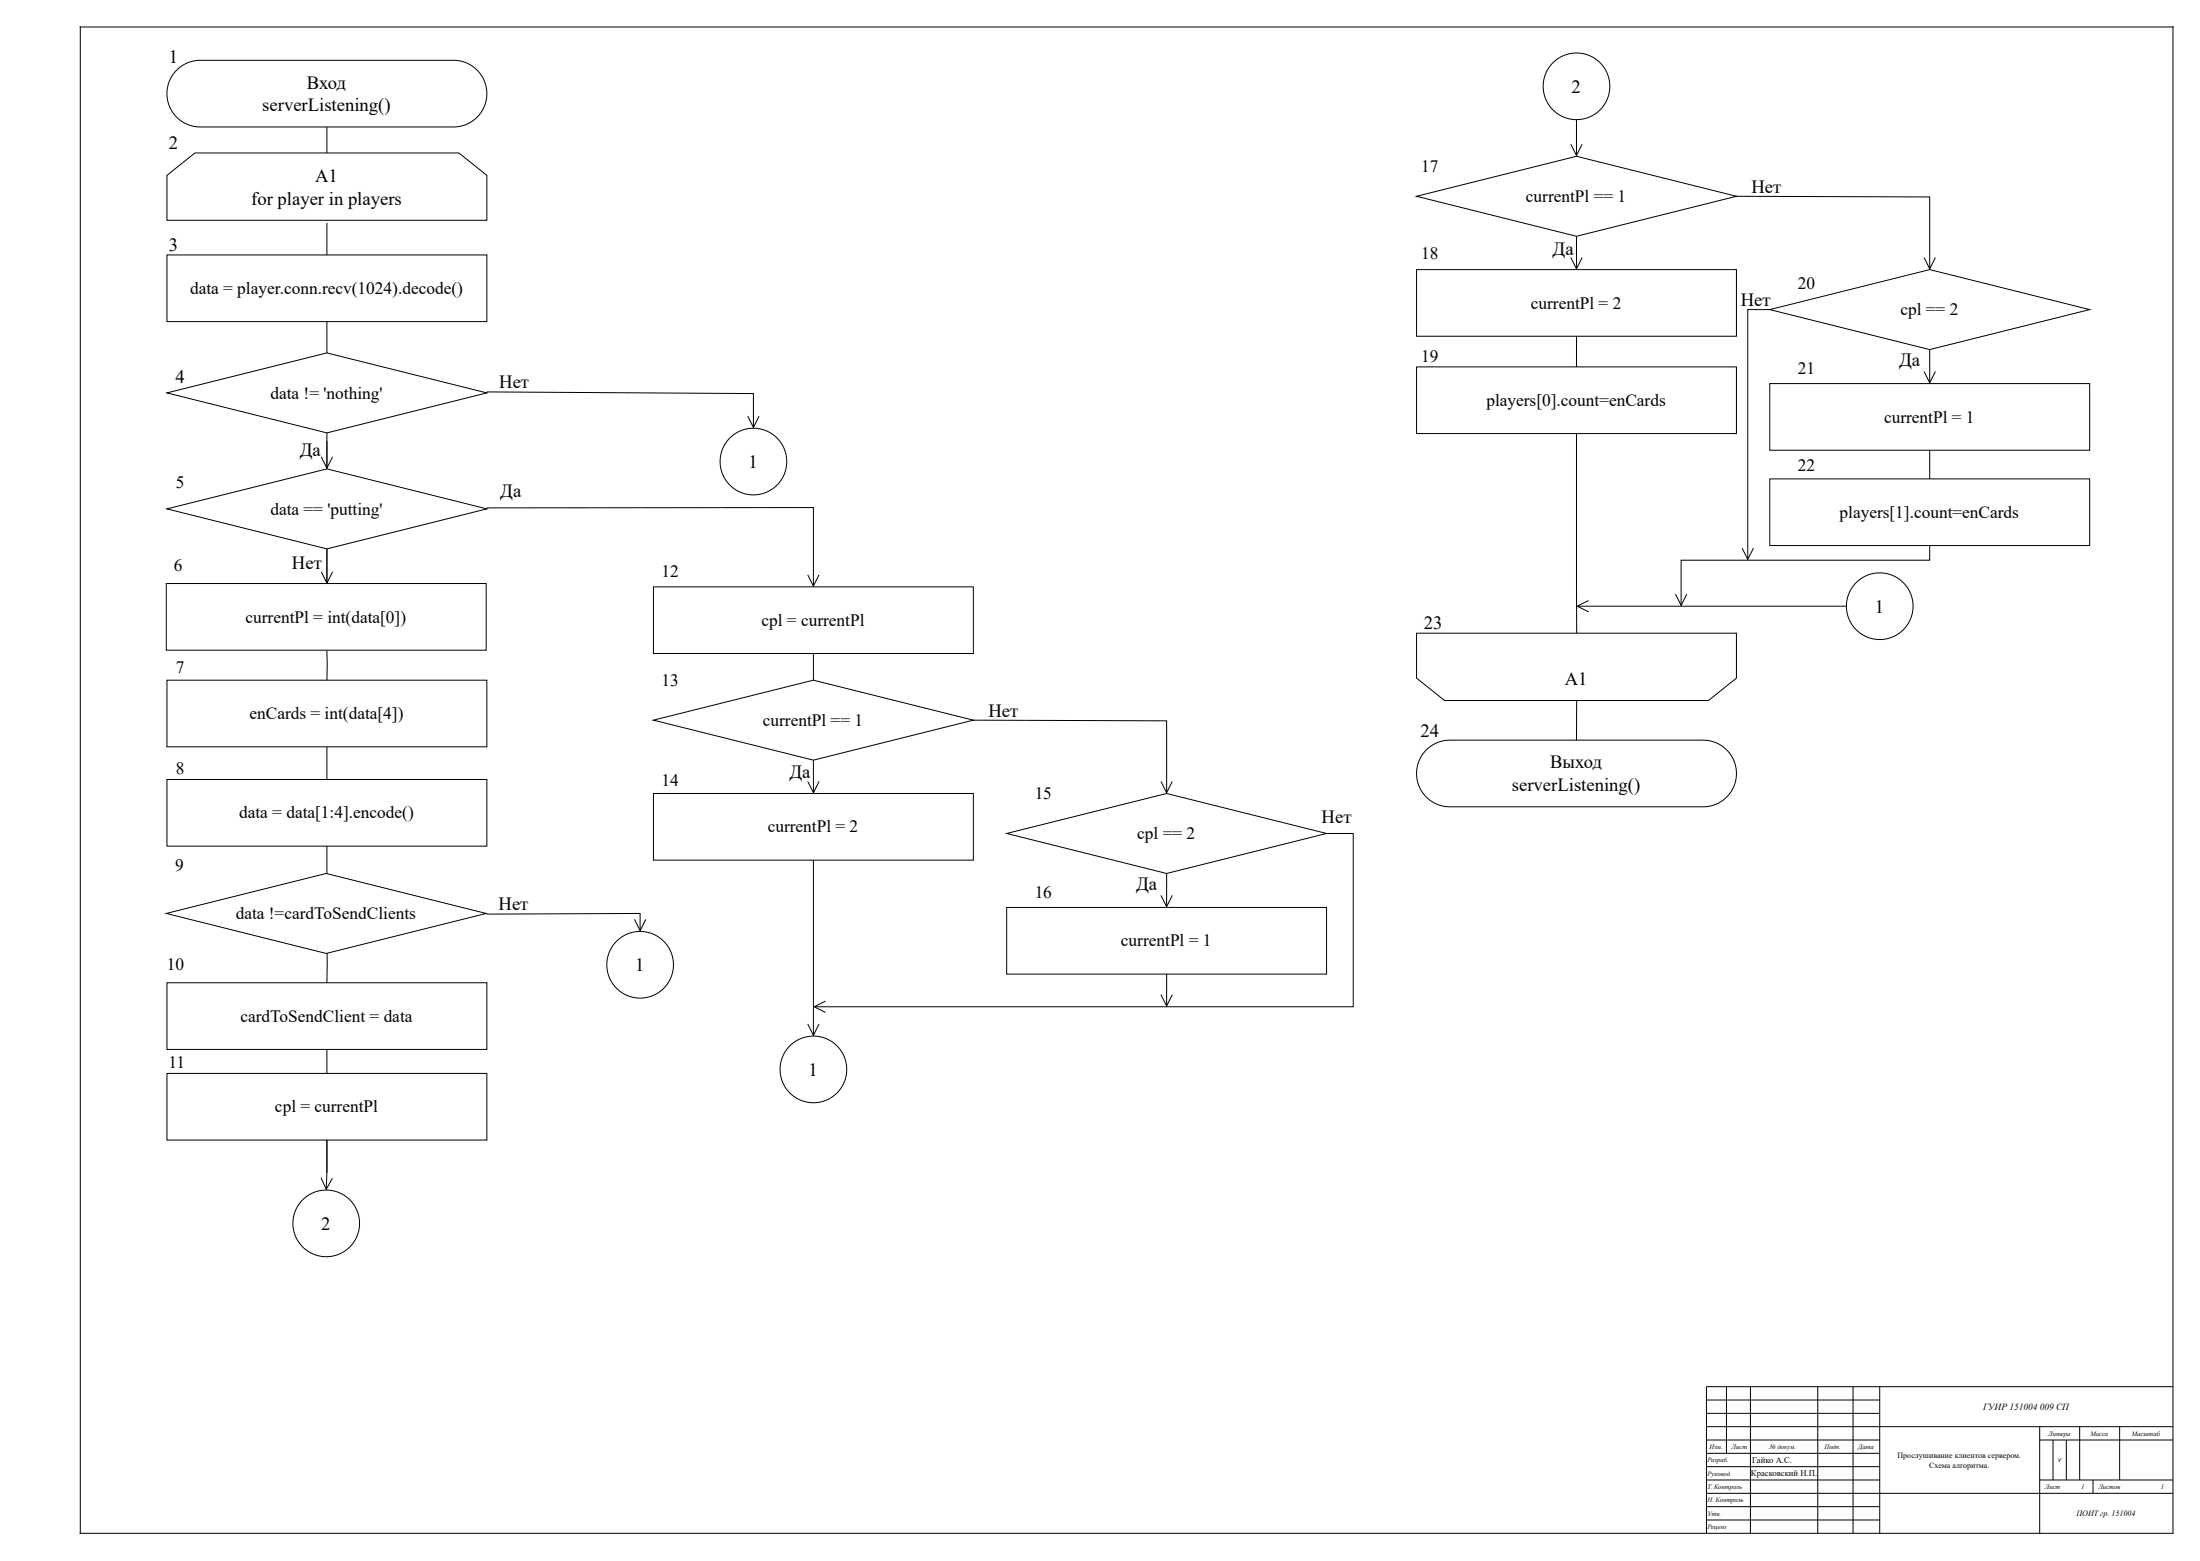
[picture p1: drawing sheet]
<svg xmlns="http://www.w3.org/2000/svg" width="838mm" height="594mm" viewBox="0 0 838 594" stroke-linecap="round" stroke-linejoin="round" font-family="sans-serif">
<g fill="none" stroke="#000" stroke-width=".38">
<path d="M124.5 48.4v11.1M649.9 538.2h66M649.9 533.1h66M657.5 528.1v25.3M666.6 528.1v55.8M692.3 528.1v55.8M705.7 528.1v55.8M715.9 528.1v55.8M827.6 528.1h-177.7v55.8M649.9 543.3h177.7M649.9 558.5h66M649.9 553.4h66"/>
<path d="M649.9 548.4h66M776.8 543.3v40.6M776.8 548.4h50.8M781.9 548.4v15.2M787 548.4v15.2M792 543.3v20.3M807.3 543.3v20.3M649.9 568.7h177.7M649.9 578.8h66M649.9 573.8h66M649.9 563.6h66M776.8 563.6h50.8"/>
<path d="M797.1 563.6v5.1"/>
</g>
<path d="M67.3 26.7l1.7-1.4 2.1-1.2 2.4-.8 2.5-.3h97.7l2.4 .4 2.3 .9 2.1 1.4 1.8 1.7 1.5 2 1 2.3 .5 2.4 .1 2.5-1.1 4.2-2.4 3.6-1.6 1.5-2.2 1.2-4.1 1.2h-98.7l-3.3-.7-3.3-1.7-2.6-2.7-1.8-3.3-.7-3.6 .3-3.4 1.3-3.5z" fill="#fff"/>
<path d="M67.3 26.7l1.7-1.4 2.1-1.2 2.4-.8 2.5-.3h97.7l2.4 .4 2.3 .9 2.1 1.4 1.8 1.7 1.5 2 1 2.3 .5 2.4 .1 2.5-1.1 4.2-2.4 3.6-1.6 1.5-2.2 1.2-4.1 1.2h-98.7l-3.3-.7-3.3-1.7-2.6-2.7-1.8-3.3-.7-3.6 .3-3.4 1.3-3.5zM124.5 84.9v13.2M124.5 122.5v20M124.5 167.9v12.2M124.5 205.5v16.8M124.5 284.4v12.4" fill="none" stroke="#000" stroke-width=".38"/>
<path d="M63.6 259h121.8v25.4h-121.8z" fill="#fff"/>
<path d="M63.6 259h121.8v25.4h-121.8zM124.5 322.2v11.7" fill="none" stroke="#000" stroke-width=".38"/>
<path d="M63.6 296.8h121.8v25.4h-121.8z" fill="#fff"/>
<path d="M124.5 247.7v11.3M63.6 296.8h121.8v25.4h-121.8zM124.5 359.3v15M124.5 399.6v9.2" fill="none" stroke="#000" stroke-width=".38"/>
<path d="M63.6 374.3h121.8v25.3h-121.8z" fill="#fff"/>
<path d="M63.6 374.3h121.8v25.3h-121.8zM124.5 434.2v12.4" fill="none" stroke="#000" stroke-width=".38"/>
<path d="M63.6 408.8h121.8v25.4h-121.8z" fill="#fff"/>
<path d="M600.4 223v58.9M63.6 408.8h121.8v25.4h-121.8zM124.5 472v2" fill="none" stroke="#000" stroke-width=".38"/>
<path d="M543.2 285.6l1.9-1.6 2.2-1.2 2.4-.7 2.2-.2h97.7l2.4 .4 2.3 .9 2.1 1.3 1.8 1.8 1.5 2 1 2.3 .5 2.4 .1 2.5-1.1 4.2-2.4 3.6-3.5 2.6-2.3 .9-2.1 .4h-98.7l-3.3-.7-3.3-1.8-2.6-2.6-1.7-3-.8-3.3 .2-3.7 1.3-3.5z" fill="#fff"/>
<path d="M600.4 45.6v10.9M543.2 285.6l1.9-1.6 2.2-1.2 2.4-.7 2.2-.2h97.7l2.4 .4 2.3 .9 2.1 1.3 1.8 1.8 1.5 2 1 2.3 .5 2.4 .1 2.5-1.1 4.2-2.4 3.6-3.5 2.6-2.3 .9-2.1 .4h-98.7l-3.3-.7-3.3-1.8-2.6-2.6-1.7-3-.8-3.3 .2-3.7 1.3-3.5z" fill="none" stroke="#000" stroke-width=".38"/>
<circle cx="600.4" cy="32.9" r="12.7" fill="#fff"/>
<circle cx="600.4" cy="32.9" r="12.7" fill="none" stroke="#000" stroke-width=".38"/>
<circle cx="124.2" cy="465.9" r="12.7" fill="#fff"/>
<g fill="none" stroke="#000" stroke-width=".38">
<path d="M185.4 149.2l101.5 .7v12.6M284.8 158.5l2.1 4.3 2.2-4.3M124.5 434.2l-.2 18.4M122.3 448.5l2 4.4 2.3-4.2"/>
<circle cx="124.2" cy="465.9" r="12.7"/>
</g>
<circle cx="286.9" cy="175.8" r="12.7" fill="#fff"/>
<g fill="none" stroke="#000" stroke-width=".38">
<path d="M601 230.8h102.2M605 228.7l-4.3 2.1 4.3 2.2"/>
<circle cx="286.9" cy="175.8" r="12.7"/>
</g>
<circle cx="715.9" cy="230.8" r="12.7" fill="#fff"/>
<circle cx="715.9" cy="230.8" r="12.7" fill="none" stroke="#000" stroke-width=".38"/>
<path d="M63.6 66.8l10.6-8.5h100.6l10.6 8.5v17.1h-121.8z" fill="#fff"/>
<path d="M63.6 66.8l10.6-8.5h100.6l10.6 8.5v17.1h-121.8z" fill="none" stroke="#000" stroke-width=".38"/>
<path d="M63.6 149.6l60.9-15.2 60.9 15.2-60.9 15.3z" fill="#fff"/>
<path d="M63.6 149.6l60.9-15.2 60.9 15.2-60.9 15.3z" fill="none" stroke="#000" stroke-width=".38"/>
<path d="M63.6 97.1h121.8v25.4h-121.8z" fill="#fff"/>
<path d="M63.6 97.1h121.8v25.4h-121.8zM122.3 174l2.2 4.3 2.2-4.3M124.5 164.9v13.1M185.4 193.4l124.4-.1v29.6M307.6 218.9l2.2 4.3 2.1-4.3" fill="none" stroke="#000" stroke-width=".38"/>
<path d="M63.6 193.8l60.9-15.2 60.9 15.2-60.9 15.2z" fill="#fff"/>
<path d="M63.6 193.8l60.9-15.2 60.9 15.2-60.9 15.2zM122.3 217.7l2.2 4.4 2.2-4.4M124.5 209v12.8" fill="none" stroke="#000" stroke-width=".38"/>
<path d="M248.9 223.5h121.8v25.4h-121.8z" fill="#fff"/>
<path d="M248.9 223.5h121.8v25.4h-121.8z" fill="none" stroke="#000" stroke-width=".38"/>
<path d="M248.9 274.2l60.9-15.2 60.9 15.2-60.9 15.3z" fill="#fff"/>
<path d="M309.8 248.9v10.1M248.9 274.2l60.9-15.2 60.9 15.2-60.9 15.3z" fill="none" stroke="#000" stroke-width=".38"/>
<path d="M248.9 302.2h121.8v25.3h-121.8z" fill="#fff"/>
<path d="M370.7 274.2l73.6 .3v27.1M307.6 297.6l2.2 4.3 2.1-4.3M309.8 289.5v12.1M442.1 297.6l2.2 4.3 2.2-4.3M248.9 302.2h121.8v25.3h-121.8z" fill="none" stroke="#000" stroke-width=".38"/>
<path d="M383.4 317.4l60.9-15.2 60.9 15.2-60.9 15.2z" fill="#fff"/>
<path d="M383.4 317.4l60.9-15.2 60.9 15.2-60.9 15.2z" fill="none" stroke="#000" stroke-width=".38"/>
<path d="M383.4 345.6h121.8v25.4h-121.8z" fill="#fff"/>
<path d="M444.3 332.6v12.4M383.4 345.6h121.8v25.4h-121.8zM442.1 341l2.2 4.3 2.2-4.3" fill="none" stroke="#000" stroke-width=".38"/>
<path d="M63.3 222.2h121.9v25.4h-121.9z" fill="#fff"/>
<path d="M63.3 222.2h121.9v25.4h-121.9zM505.2 317.4h10.2v66h-205M309.8 327.5v66.5M442.1 378.8l2.2 4.3 2.2-4.3M444.3 371v11.8M307.6 390l2.2 4.3 2.1-4.3M314.4 381.2l-4.3 2.2 4.3 2.1" fill="none" stroke="#000" stroke-width=".38"/>
<circle cx="309.8" cy="407.2" r="12.7" fill="#fff"/>
<circle cx="309.8" cy="407.2" r="12.7" fill="none" stroke="#000" stroke-width=".38"/>
<path d="M63.3 347.9l60.9-15.3 61 15.3-61 15.2z" fill="#fff"/>
<path d="M63.3 347.9l60.9-15.3 61 15.3-61 15.2zM185.4 348.1l58.4-.2v6.2M241.6 350.1l2.2 4.3 2.1-4.3" fill="none" stroke="#000" stroke-width=".38"/>
<circle cx="243.8" cy="367.4" r="12.7" fill="#fff"/>
<g fill="none" stroke="#000" stroke-width=".38">
<path d="M598.2 54.9l2.2 4.3 2.2-4.3M600.4 45.6v13.4"/>
<circle cx="243.8" cy="367.4" r="12.7"/>
</g>
<path d="M539.5 74.7l60.9-15.2 60.9 15.2-60.9 15.3z" fill="#fff"/>
<path d="M539.5 74.7l60.9-15.2 60.9 15.2-60.9 15.3z" fill="none" stroke="#000" stroke-width=".38"/>
<path d="M539.5 102.7h121.8v25.4h-121.8z" fill="#fff"/>
<path d="M661.3 74.7l73.6 .3v27.1M598.2 98.1l2.2 4.3 2.2-4.3M600.4 90v12.1M732.8 98.1l2.1 4.3 2.2-4.3M539.5 102.7h121.8v25.4h-121.8z" fill="none" stroke="#000" stroke-width=".38"/>
<path d="M674 117.9l60.9-15.2 60.9 15.2-60.9 15.2z" fill="#fff"/>
<path d="M674 117.9l60.9-15.2 60.9 15.2-60.9 15.2z" fill="none" stroke="#000" stroke-width=".38"/>
<path d="M674 146.1h121.8v25.4h-121.8z" fill="#fff"/>
<path d="M674 117.9h-8.4v94.9M734.9 133.1v12.4M674 146.1h121.8v25.4h-121.8zM732.8 141.5l2.1 4.3 2.2-4.3M663.5 208.7l2.1 4.3 2.2-4.3" fill="none" stroke="#000" stroke-width=".38"/>
<path d="M539.5 139.7h121.8v25.4h-121.8z" fill="#fff"/>
<path d="M539.5 139.7h121.8v25.4h-121.8z" fill="none" stroke="#000" stroke-width=".38"/>
<path d="M674 182.4h121.8v25.3h-121.8z" fill="#fff"/>
<path d="M600.4 128.1v11.6M600.4 165.1v58.4M734.9 171.5v10.9M674 182.4h121.8v25.3h-121.8zM734.9 207.7v5.6h-94.6v17M638.1 226.2l2.2 4.4 2.1-4.4" fill="none" stroke="#000" stroke-width=".38"/>
<path d="M539.5 241.1h121.8v17.1l-10.6 8.6h-100.6l-10.6-8.6z" fill="#fff"/>
<path d="M30.3 10.3h797.5M30.6 10v574.2M827.6 10v573.9M539.5 241.1h121.8v17.1l-10.6 8.6h-100.6l-10.6-8.6zM30.3 583.9h797.5" fill="none" stroke="#000" stroke-width=".38"/>
<g font-size="7.1">
<text x="64.3" y="24.1">1</text>
<text x="116.9" y="33.8">Вход</text>
<text x="598.5" y="35.3">2</text>
<text x="99.9" y="42.4">serverListening()</text>
<text x="64.3" y="56.6">2</text>
<text x="120" y="69.3">A1</text>
<text x="95.7" y="77.9">for player in players</text>
<text x="667" y="73.4">Нет</text>
<text x="64.3" y="95.4">3</text>
<text x="591.3" y="97">Да</text>
<text x="65.9" y="110.4">3 data = player.conn.recv(1024).decode()</text>
<text x="663" y="116.5">Нет</text>
<text x="723.3" y="139.3">Да</text>
<text x="66.9" y="145.9">4</text>
<text x="190.1" y="147.7">Нет</text>
<text x="114.1" y="173.6">Да</text>
<text x="285" y="178.2">1</text>
<text x="190.5" y="189.1">Да</text>
<text x="111.2" y="216.5">Нет</text>
<text x="714" y="233.3">1</text>
<text x="542.3" y="239.6">23</text>
<text x="595.9" y="260.7">A1</text>
<text x="376.4" y="272.9">Нет</text>
<text x="541" y="280.5">24</text>
<text x="590.4" y="292.7">Выход</text>
<text x="300.7" y="296.5">Да</text>
<text x="575.8" y="301.3">serverListening()</text>
<text x="503.3" y="313.5">Нет</text>
<text x="432.7" y="338.8">Да</text>
<text x="189.9" y="346.5">Нет</text>
<text x="241.9" y="369.8">1</text>
<text x="307.9" y="409.7">1</text>
<text x="122.3" y="468.3">2</text>
</g>
<g font-size="6.6">
<text x="541.3" y="65.5">17</text>
<text x="581.2" y="76.9">currentPl == 1</text>
<text x="541.3" y="98.7">18</text>
<text x="684.7" y="109.9">20</text>
<text x="583" y="117.5">currentPl = 2</text>
<text x="723.7" y="120.1">cpl == 2</text>
<text x="541.3" y="137.8">19</text>
<text x="684.7" y="142.4">21</text>
<text x="103" y="151.8">data != 'nothing'</text>
<text x="566.1" y="154.6">players[0].count=enCards</text>
<text x="717.5" y="160.9">currentPl = 1</text>
<text x="684.7" y="179.4">22</text>
<text x="67" y="185.8">5</text>
<text x="103" y="195.9">data == 'putting'</text>
<text x="700.6" y="197.2">players[1].count=enCards</text>
<text x="66.2" y="217.5">6</text>
<text x="251.9" y="219.8">12</text>
<text x="93.5" y="237.1">currentPl = int(data[0])</text>
<text x="290" y="238.3">cpl = currentPl</text>
<text x="67" y="256.1">7</text>
<text x="251.9" y="261.2">13</text>
<text x="95" y="273.9">enCards = int(data[4])</text>
<text x="290.5" y="276.4">currentPl == 1</text>
<text x="67" y="294.9">8</text>
<text x="251.9" y="299.2">14</text>
<text x="394" y="304.3">15</text>
<text x="91.1" y="311.7">data = data[1:4].encode()</text>
<text x="292.4" y="317">currentPl = 2</text>
<text x="433.1" y="319.6">cpl == 2</text>
<text x="66.8" y="331.7">9</text>
<text x="394" y="341.9">16</text>
<text x="89.8" y="350">data !=cardToSendClients</text>
<text x="426.9" y="360.4">currentPl = 1</text>
<text x="63.6" y="369.6">10</text>
<text x="91.6" y="389.1">cardToSendClient = data</text>
<text x="64.2" y="406.9">11</text>
<text x="104.7" y="423.6">cpl = currentPl</text>
</g>
<text font-size="3.6" x="755.2" y="537.1">ГУИР 151004 009 СП</text>
<g font-size="3.3">
<text x="667.3" y="557.1">Гайко А.С.</text>
<text x="666.8" y="561.9">Красковский Н.П.</text>
</g>
<g font-size="3">
<text x="722.6" y="555.1">Прослушивание клиентов сервером.</text>
<text x="734.7" y="558.9">Схема алгоритма.</text>
<text x="790.8" y="577.4">ПОИТ гр. 151004</text>
</g>
<g font-size="2.5">
<text x="651.1" y="551.8">Изм.</text>
<text x="659.5" y="551.8">Лист</text>
<text x="673.9" y="551.8">№ докум.</text>
<text x="694.9" y="551.8">Подп.</text>
<text x="707.7" y="551.8">Дата</text>
<text x="780" y="546.7">Литера</text>
<text x="796.1" y="546.7">Масса</text>
<text x="811.9" y="546.7">Масштаб</text>
<text x="650.3" y="556.9">Разраб.</text>
<text x="650.3" y="562.2">Руковод.</text>
<text x="650.3" y="567">Т. Контроль</text>
<text x="778.8" y="567">Лист</text>
<text x="792.5" y="567">1</text>
<text x="799.2" y="567">Листов</text>
<text x="823" y="567">1</text>
<text x="650.3" y="572.1">Н. Контроль</text>
<text x="650.3" y="577.2">Утв.</text>
<text x="650.3" y="582.3">Реценз</text>
</g>
<text font-size="2" x="783.8" y="556.9">У</text>
</svg>
